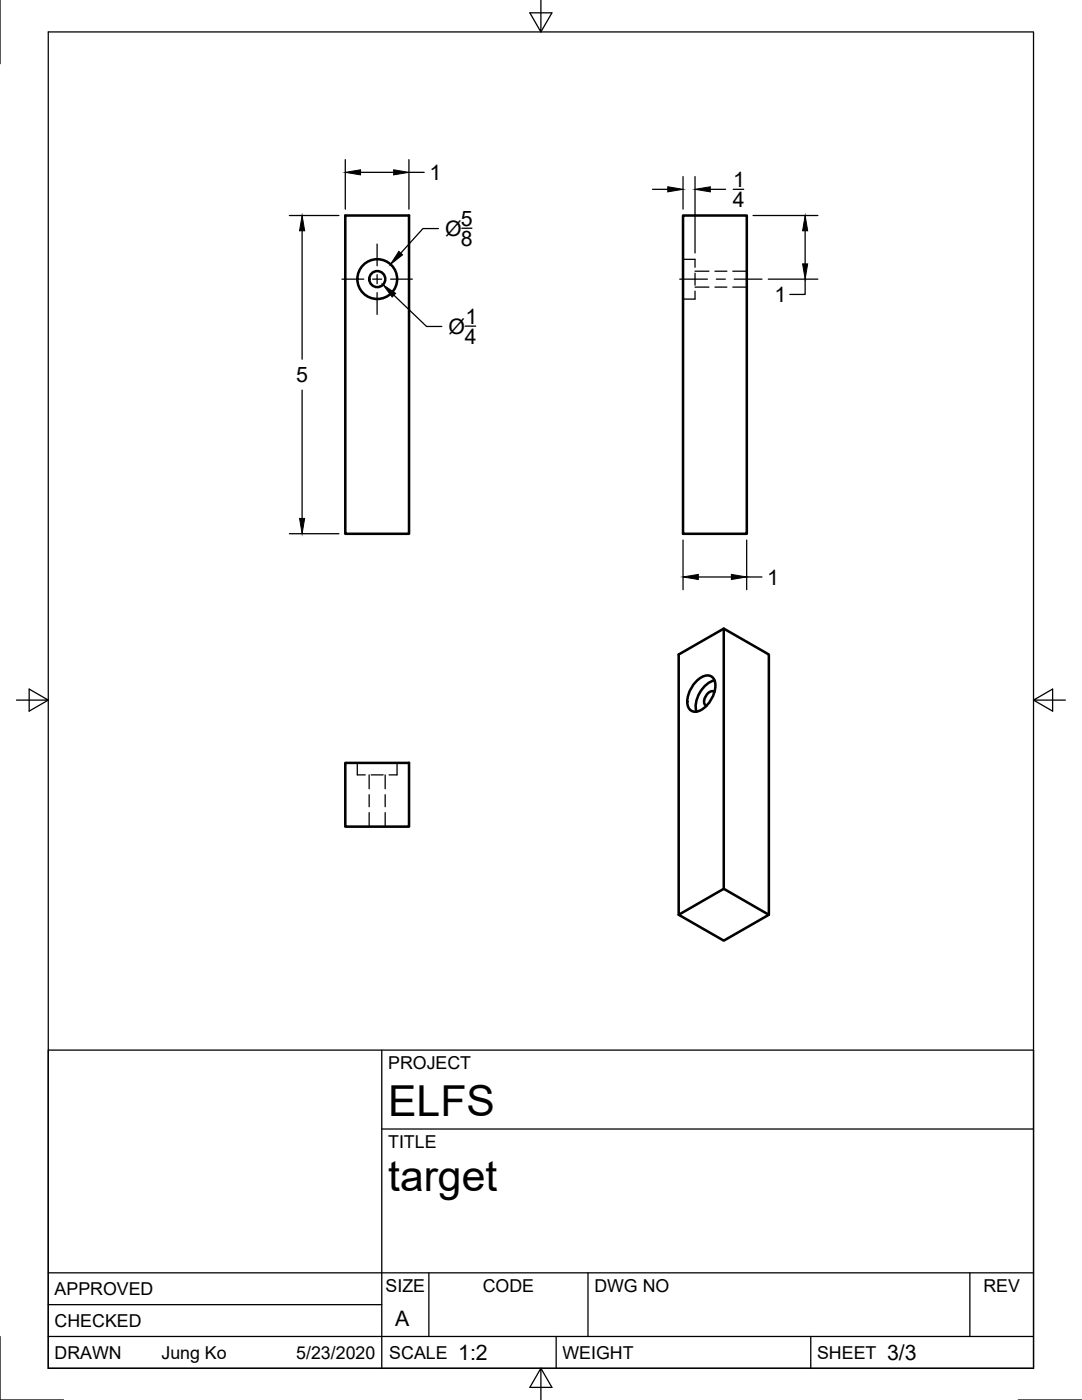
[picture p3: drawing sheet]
<svg xmlns="http://www.w3.org/2000/svg" width="216mm" height="279mm" viewBox="0 0 216 279" stroke-linecap="round" stroke-linejoin="round" font-family="sans-serif">
<!-- layer: Visible -->
<g fill="none" stroke="#000" stroke-width=".51">
<path d="M68.9 43h12.7v63.5h-12.7zM136.3 43h12.7v63.5h-12.7zM138.8 136.1a2.51 2.51 0 0 1 3.3-1 3.4 3.4 0 0 1 .2 3.8 5 5 0 0 1-3.6 3.1 1.66 1.66 0 0 1-1.6-2 6.2 6.2 0 0 1 1.7-3.9zM142.5 138.1a1.18 1.18 0 0 0-1.6 .7l-.3 .6a1.06 1.06 0 0 0 .4 1.4M142.6 135.8a5.5 5.5 0 0 0-3.6 6.2M144.4 125.5v51.9M68.9 152.3h12.7v12.7h-12.7zM135.4 182.6l9 5.1 9-5.1v-52l-9-5.1-9 5.1v52l9-5.2 9 5.2"/>
<circle cx="75.3" cy="55.7" r="1.6"/>
<circle cx="75.3" cy="55.7" r="4"/>
</g>
<!-- layer: Hidden -->
<g fill="none" stroke="#000" stroke-width=".25">
<path d="M136.3 51.8h2.4v1.5M138.7 54.5v2.4M138.7 58.1v1.6h-2.4M138.7 54.1h2.8M138.7 57.3h2.8M142.7 54.1h2.3M142.7 57.3h2.3M146.2 54.1h2.8M146.2 57.3h2.8M71.3 152.3v2.3h1.6M73.7 154.6v2.8M73.7 158.6v2.4"/>
<path d="M74.1 154.6h2.4M76.9 154.6v2.8M76.9 158.6v2.4M79.2 152.3v2.3h-1.6M73.7 162.2v2.8M76.9 162.2v2.8"/>
</g>
<!-- layer: Border -->
<path d="M0 0v12.7M9.6 6.4h196.6v266.7h-196.6zM107.9 0v6.4l-2.2-3.8h4.4l-2.2 3.8M3.3 139.7h6.3l-3.8-2.2v4.4l3.8-2.2M206.2 139.7l3.8 2.2v-4.4l-3.8 2.2h6.4M0 266.7v12.7h12.7M107.9 273.1l2.2 3.8h-4.4l2.2-3.8v6.3M203.2 279.4h12.7" fill="none" stroke="#000" stroke-width=".25"/>
<!-- layer: Titleblock -->
<path d="M9.6 209.6h196.6v63.5h-196.6zM76.2 209.6v63.5M76.2 225.3h130M9.6 254h196.6M85.6 254v12.7M117.3 254v12.7M193.5 254v12.7M9.6 266.7h196.6M9.6 260.4h66.6M111 266.7v6.4M161.8 266.7v6.4" fill="none" stroke="#000" stroke-width=".25"/>
<!-- layer: Dimensions -->
<g fill="none" stroke="#000" stroke-width=".25">
<path d="M68.9 31.9v9.8M71.9 34.4h6.6M81.6 31.9v9.8M81.6 34.4h3M130.2 37.8h3M136.3 35.2v6.5M138.7 35.2v15.3M141.7 37.8h3.1M146.3 37.8h2.1M57.7 43h9.9M60.3 46.1v25.6M78.6 58.9l6.5 6.3h3.1"/>
<path d="M87.5 45.6h-3.1l-4.4 4.9M92.1 45.6h2.1M150.3 43h12.9M153.3 55.7h9.9M160.7 55.7v3.1h-3.1M160.7 46.1v6.6M60.3 77.9v25.6M92.8 65.1h2.1M57.7 106.5h9.9M136.3 107.8v9.9M139.3 115.1h6.6M149 107.8v9.9"/>
<path d="M149 115.1h3"/>
</g>
<path d="M68.9 34.4l3-.5v1zM78.5 33.9l3.1 .5-3.1 .5zM133.2 37.3l3.1 .5-3.1 .5zM138.7 37.8l3-.5v1zM60.3 43l.5 3.1h-1zM76.4 56.8l2.6 1.7-.7 .8zM79.6 50.2l.7 .7-2.4 1.9zM160.7 43l.5 3.1h-1.1zM160.1 52.7h1.1l-.5 3zM59.8 103.5h1l-.5 3zM136.3 115.1l3-.5v1.1zM145.9 114.6l3.1 .5-3.1 .6z" fill="#000" stroke="#000" stroke-width=".2"/>
<!-- layer: Center Lines -->
<path d="M68.2 55.7h4.4M74.4 55.7h1.8M75.2 48.7v4.3M75.2 54.8v1.8M75.2 58.4v4.3M77.9 55.7h4.4M135.6 55.7h5.6M142.9 55.7h1.8M146.5 55.7h5.5" fill="none" stroke="#000" stroke-width=".25"/>
<g font-size="8.5">
<text x="77.4" y="222.8">ELFS</text>
<text x="77.4" y="237.8">target</text>
</g>
<g font-size="4.3">
<text x="85.7" y="35.9">1</text>
<text x="146.2" y="41.3">4</text>
<text x="146.3" y="37.3">1</text>
<text x="88.8" y="47.1">Ø</text>
<text x="92" y="45">5</text>
<text x="92" y="49.2">8</text>
<text x="92.9" y="64.6">1</text>
<text x="154.5" y="60.3">1</text>
<text x="89.5" y="66.6">Ø</text>
<text x="92.8" y="68.6">4</text>
<text x="59.1" y="76.3">5</text>
<text x="153.1" y="116.7">1</text>
<text x="78.9" y="264.5">A</text>
<text x="91.4" y="271.4">1:2</text>
<text x="177" y="271.4">3/3</text>
</g>
<g font-size="3.5">
<text x="77.4" y="213.4">PROJECT</text>
<text x="77.4" y="229.1">TITLE</text>
<text x="76.9" y="257.8">SIZE</text>
<text x="96.3" y="257.8">CODE</text>
<text x="118.6" y="257.8">DWG NO</text>
<text x="196.2" y="257.8">REV</text>
<text x="10.9" y="258.5">APPROVED</text>
<text x="10.9" y="264.8">CHECKED</text>
<text x="10.9" y="271.2">DRAWN</text>
<text x="32.2" y="271.2">Jung Ko</text>
<text x="59.1" y="271.2">5/23/2020</text>
<text x="77.7" y="271.2">SCALE</text>
<text x="112.2" y="271.2">WEIGHT</text>
<text x="163" y="271.2">SHEET</text>
</g>
</svg>
